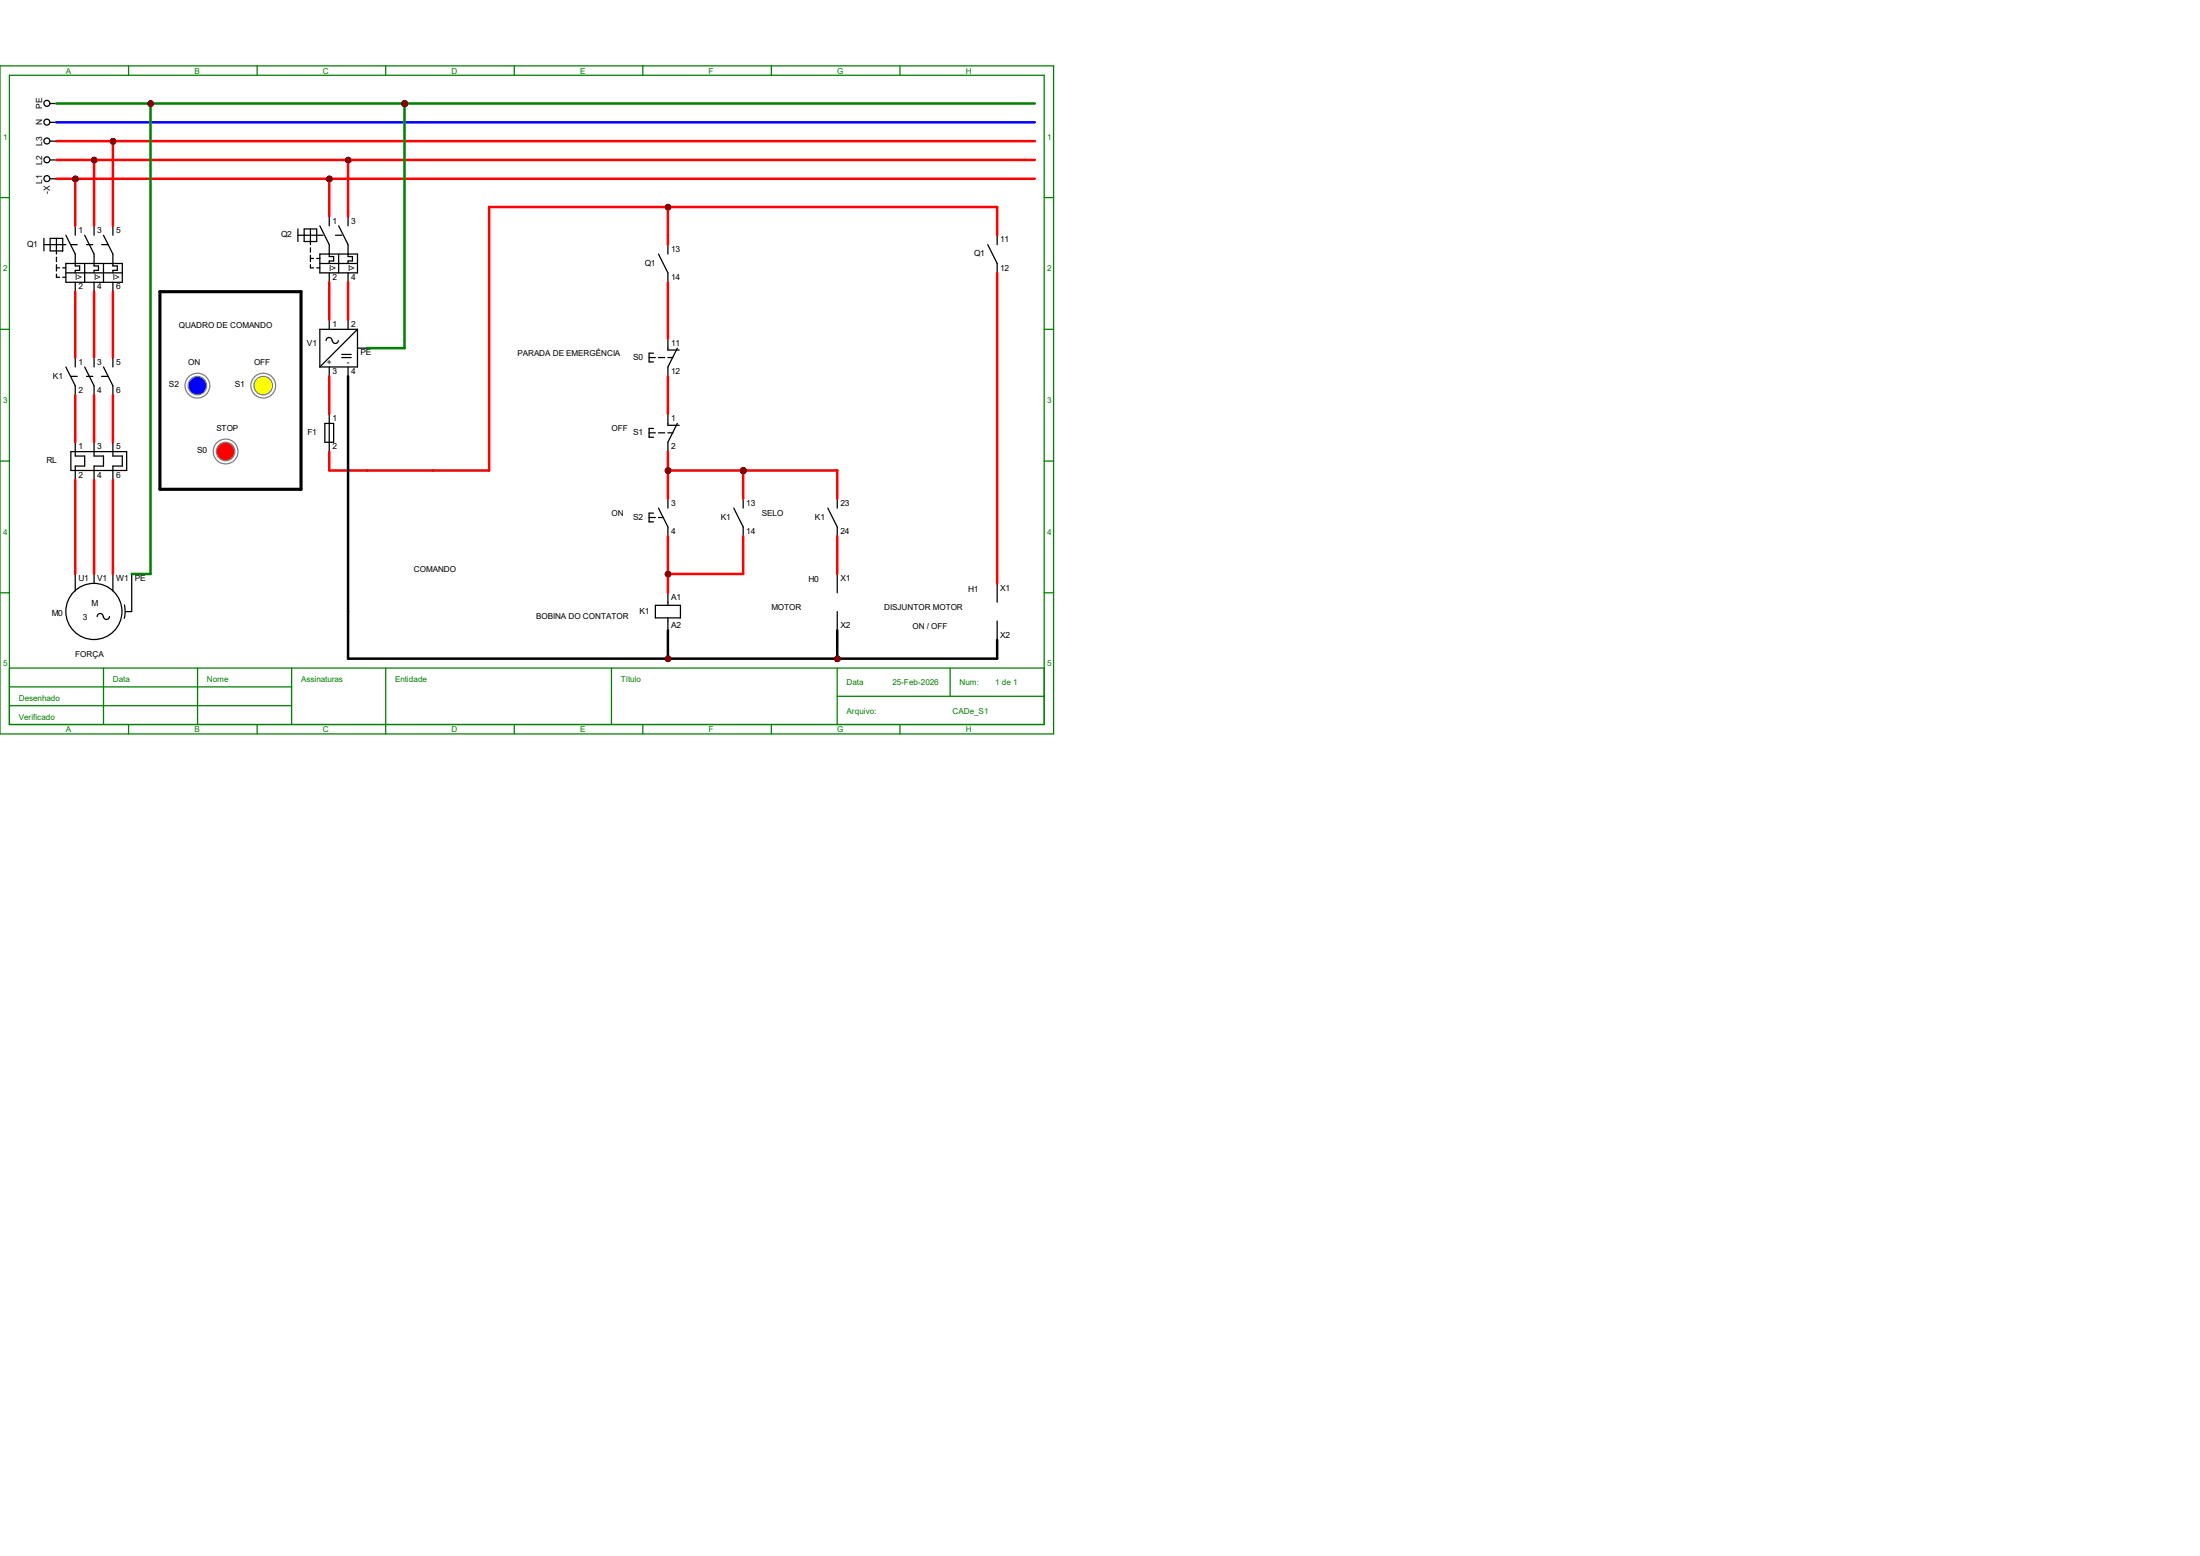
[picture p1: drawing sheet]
<svg xmlns="http://www.w3.org/2000/svg" width="297mm" height="210mm" viewBox="0 0 297 210" stroke-linecap="round" stroke-linejoin="round" font-family="sans-serif">
<g fill="none" stroke="#008000" stroke-width=".17">
<path d="M0 8.9h142.2v90.2h-142.2zM1.3 10.2h139.7v87.6h-139.7zM17.4 8.9v1.3M34.7 8.9v1.3M52.1 8.9v1.3M69.4 8.9v1.3M86.8 8.9v1.3M104.1 8.9v1.3M121.5 8.9v1.3M0 26.7h1.3M141 26.7h1.2M0 44.4h1.3"/>
<path d="M141 44.4h1.2M0 62.2h1.3M141 62.2h1.2M0 80h1.3M1.3 90.2h139.7M1.3 92.7h38.1M1.3 95.2h38.1M14 90.2v7.6M17.4 97.8v1.3M26.7 90.2v7.6M34.7 97.8v1.3M39.4 90.2v7.6"/>
<path d="M52.1 90.2v8.9M69.4 97.8v1.3M82.5 90.2v7.6M86.8 97.8v1.3M104.1 97.8v1.3M113 94h28M113 90.2v7.6M121.5 97.8v1.3M128.3 90.2v3.8M141 80h1.2"/>
</g>
<g fill="none" stroke="#000" stroke-width=".17">
<path d="M6.8 19h.8M6.8 16.5h.8M6.8 14h.8M5.9 32.2v1.7M5.9 33h3M6.8 24.1h.8M6.8 21.6h.8M6.8 32.2h1.7v1.7h-1.7zM7.6 32.2v2.1M7.6 34.7v.6M7.6 35.7v.9M7.6 37v.4h.4"/>
<path d="M7.6 36.2h.4M8.5 36.2h.4M8.5 37.4h.4M8.9 31.7l1.3 2.6v1.6h.6v.6h-.6v.3M8.9 35.6h7.6v2.5h-7.6zM8.9 36.8h7.6M9.6 33h.8M10.2 30.5v1.2M10.2 38.1v1.3M11.4 31.7l1.3 2.6v1.6h.6v.6h-.6v.3M11.4 35.6v2.5M11.7 33h.8"/>
<path d="M12.7 30.5v1.2M12.7 38.1v1.3M13.7 33h.9M14 31.7l1.2 2.6v1.6h.6v.6h-.6v.3M14 35.6v2.5M15.2 30.5v1.2M15.2 38.1v1.3M40.2 30.9v1.7M40.2 31.7h3.4M41.1 30.9h1.7v1.7h-1.7zM41.9 35.7v.5h.4M41.9 30.9v2.1"/>
<path d="M41.9 33.4v.6M41.9 34.5v.8M41.9 34.9h.4M42.8 36.2h.4M42.8 34.9h.4M43.2 35.6h5.1M43.2 34.3h5.1v2.5h-5.1zM43.2 30.5l1.2 2.5v1.6h.6v.6h-.6v.4M44.4 29.2v1.3M44.4 36.8v1.3M45.3 31.7h.8M45.7 30.5l1.3 2.5v1.6h.6v.6h-.6v.4"/>
<path d="M45.7 34.3v2.5M47 29.2v1.3M47 36.8v1.3M88.9 34.3l1.3 2.5v1.3M90.2 33v1.3M8.9 49.5l1.3 2.6v1.2M9.6 50.8h.8M10.2 48.3v1.2M10.2 59.7v1.9h1.2v1.3h-1.2v1.9M11.4 49.5l1.3 2.6v1.2M11.7 50.8h.8M12.7 48.3v1.2"/>
<path d="M12.7 59.7v1.9h1.3v1.3h-1.3v1.9M13.7 50.8h.9M14 49.5l1.2 2.6v1.2M15.2 48.3v1.2M15.2 59.7v1.9h1.3v1.3h-1.3v1.9M43.9 57.1h1.1v2.6h-1.1zM44.4 43.2v1.2M44.4 49.5v1.3M44.4 55.9v5.1M44.8 46a.4 .4 0 0 0-.4-.4 .4 .4 0 0 0-.4 .4M45.7 46a.4 .4 0 0 1-.4 .4 .4 .4 0 0 1-.4-.4M46.1 47.8h1.3"/>
<path d="M46.1 48.3h1.3M47 43.2v1.2M47 49.5v1.3M48.3 47h1.2M48.3 44.4h-5.1v5.1M48.3 44.4v5.1h-5.1M48.3 44.4l-5.1 5.1M87.6 48.3h.9M87.6 58.4h.9M88.2 47.7h-.6v1.2h.6M88.2 57.8h-.6v1.2h.6M88.9 48.3h.8"/>
<path d="M88.9 58.4h.8M90.2 48.3h.6M90.2 45.7v1.5h1.5M90.2 55.9v1.5h1.5M90.2 58.4h.6M91.4 47l-1.2 2.5v1.3M91.4 57.1l-1.2 2.6v1.3M9.6 61h7.5v2.5h-7.5zM10.2 77.5v2.3M12.7 77.5v1.2M15.2 77.5v2.3M17.8 77.5v5h-.9"/>
<path d="M87.6 69.8h.9M88.2 69.3h-.6v1.1h.6M88.9 68.6l1.3 2.5v1.3M88.9 69.8h.7M90.2 67.3v1.3M99.1 68.6l1.2 2.5v1.3M100.3 67.3v1.3M111.8 68.6l1.2 2.5v1.3M113 67.3v1.3M113 77.5v2.5M134.6 78.7v2.6M13.9 83.2a.4 .4 0 0 0-.4-.4 .4 .4 0 0 0-.4 .4"/>
<path d="M14.8 83.2a.4 .4 0 0 1-.4 .4 .4 .4 0 0 1-.4-.4M16.8 81.6l.1 .9-.1 1M88.5 81.7h3.4v1.7h-3.4zM90.2 80v1.7M90.2 83.4v1.7M113 82.5v2.6M134.6 83.8v2.6"/>
<circle cx="6.3" cy="16.5" r=".4"/>
<circle cx="6.3" cy="19" r=".4"/>
<circle cx="6.3" cy="13.9" r=".4"/>
<circle cx="6.3" cy="21.6" r=".4"/>
<circle cx="6.3" cy="24.1" r=".4"/>
<circle cx="12.7" cy="82.5" r="3.8"/>
</g>
<g fill="#f00" stroke="#800000" stroke-width=".17">
<circle cx="90.2" cy="28" r=".28"/>
<circle cx="90.2" cy="63.5" r=".28"/>
<circle cx="90.2" cy="77.5" r=".28"/>
<circle cx="90.2" cy="88.9" r=".28"/>
<circle cx="113.1" cy="88.9" r=".28"/>
<circle cx="44.5" cy="24.2" r=".28"/>
<circle cx="47" cy="21.6" r=".28"/>
<circle cx="10.2" cy="24.2" r=".28"/>
<circle cx="12.7" cy="21.6" r=".28"/>
<circle cx="15.3" cy="19.1" r=".28"/>
<circle cx="20.3" cy="14" r=".28"/>
</g>
<path d="M133.3 33l1.3 2.6v1.2M134.6 31.7v1.3" fill="none" stroke="#000" stroke-width=".17"/>
<circle cx="26.6" cy="52" r="1.67" fill="none" stroke="#808080" stroke-width=".17"/>
<circle cx="26.6" cy="52" r="1.25" fill="#00f" stroke="#808080" stroke-width=".17"/>
<circle cx="35.5" cy="52" r="1.67" fill="none" stroke="#808080" stroke-width=".17"/>
<circle cx="35.5" cy="52" r="1.25" fill="#ff0" stroke="#808080" stroke-width=".17"/>
<circle cx="30.5" cy="60.9" r="1.67" fill="none" stroke="#808080" stroke-width=".17"/>
<circle cx="30.5" cy="60.9" r="1.25" fill="#f00" stroke="#808080" stroke-width=".17"/>
<path d="M21.6 39.4h19v26.6h-19z" fill="none" stroke="#000" stroke-width=".42"/>
<g fill="#f00" stroke="#800000" stroke-width=".42">
<circle cx="100.4" cy="63.5" r=".28"/>
<circle cx="54.6" cy="14" r=".28"/>
</g>
<g fill="#f00" stroke="#800000" stroke-width=".34">
<circle cx="90.2" cy="28" r=".28"/>
<circle cx="90.2" cy="63.5" r=".28"/>
<circle cx="90.2" cy="77.5" r=".28"/>
<circle cx="90.2" cy="88.9" r=".28"/>
<circle cx="113.1" cy="88.9" r=".28"/>
<circle cx="44.5" cy="24.2" r=".28"/>
<circle cx="47" cy="21.6" r=".28"/>
<circle cx="10.2" cy="24.2" r=".28"/>
<circle cx="12.7" cy="21.6" r=".28"/>
<circle cx="15.3" cy="19.1" r=".28"/>
<circle cx="20.3" cy="14" r=".28"/>
<circle cx="100.4" cy="63.5" r=".28"/>
<circle cx="54.6" cy="14" r=".28"/>
</g>
<path d="M7.6 14h132.1M20.3 14v63.5h-2.5M54.6 14v33h-5.1" fill="none" stroke="#008000" stroke-width=".34"/>
<g fill="none" stroke="#f00" stroke-width=".34">
<path d="M7.6 19h132.1M15.2 19v11.5M7.6 24.1h132.1M7.6 21.6h132.1M10.2 24.1v6.4M10.2 39.4v8.9M12.7 21.6v8.9M12.7 39.4v8.9M15.2 39.4v8.9M44.4 24.1v5.1M44.4 38.1v5.1M47 21.6v7.6"/>
<path d="M47 38.1v5.1M90.2 27.9v5.1M90.2 38.1v7.6M134.6 31.7v-3.8h-68.6v35.6h-21.6v-2.5M134.6 36.8v41.9M10.2 53.3v6.4M12.7 53.3v6.4M15.2 53.3v6.4M44.4 50.8v5.1M90.2 50.8v5.1M10.2 64.8v12.7M12.7 64.8v12.7"/>
<path d="M15.2 64.8v12.7M90.2 63.5h22.8v3.8M90.2 61v6.3M90.2 72.4v7.6M100.3 63.5v3.8M100.3 72.4v5.1h-10.1M113 72.4v5.1"/>
</g>
<path d="M7.6 16.5h132.1" fill="none" stroke="#00f" stroke-width=".34"/>
<g fill="#800000" stroke="#800000" stroke-width=".34">
<circle cx="90.2" cy="28" r=".28"/>
<circle cx="90.2" cy="63.5" r=".28"/>
<circle cx="90.2" cy="77.5" r=".28"/>
<circle cx="90.2" cy="88.9" r=".28"/>
<circle cx="113.1" cy="88.9" r=".28"/>
<circle cx="44.5" cy="24.2" r=".28"/>
<circle cx="47" cy="21.6" r=".28"/>
<circle cx="10.2" cy="24.2" r=".28"/>
<circle cx="12.7" cy="21.6" r=".28"/>
<circle cx="15.3" cy="19.1" r=".28"/>
<circle cx="20.3" cy="14" r=".28"/>
<circle cx="100.4" cy="63.5" r=".28"/>
<circle cx="54.6" cy="14" r=".28"/>
</g>
<path d="M47 50.8v38.1h87.6v-2.5M90.2 85.1v3.8M113 85.1v3.8" fill="none" stroke="#000" stroke-width=".34"/>
<g font-size="1.1" fill="#008000">
<text x="8.9" y="9.9">A</text>
<text x="26.2" y="9.9">B</text>
<text x="43.6" y="9.9">C</text>
<text x="61" y="9.9">D</text>
<text x="78.3" y="9.9">E</text>
<text x="95.7" y="9.9">F</text>
<text x="113" y="9.9">G</text>
<text x="130.4" y="9.9">H</text>
<text x=".4" y="18.8">1</text>
<text x="141.4" y="18.8">1</text>
<text x=".4" y="36.6">2</text>
<text x="141.4" y="36.6">2</text>
<text x=".4" y="54.4">3</text>
<text x="141.4" y="54.4">3</text>
<text x=".4" y="72.2">4</text>
<text x="141.4" y="72.2">4</text>
<text x=".4" y="90">5</text>
<text x="141.4" y="90">5</text>
<text x="2.5" y="94.6">Desenhado</text>
<text x="15.2" y="92.1">Data</text>
<text x="27.9" y="92.1">Nome</text>
<text x="40.6" y="92.1">Assinaturas</text>
<text x="53.3" y="92.1">Entidade</text>
<text x="83.8" y="92.1">Título</text>
<text x="114.3" y="92.5">Data</text>
<text x="120.5" y="92.5">25-Feb-2026</text>
<text x="129.5" y="92.5">Num:</text>
<text x="134.4" y="92.5">1 de 1</text>
<text x="2.5" y="97.2">Verificado</text>
<text x="8.9" y="98.8">A</text>
<text x="26.2" y="98.8">B</text>
<text x="43.6" y="98.8">C</text>
<text x="61" y="98.8">D</text>
<text x="78.3" y="98.8">E</text>
<text x="95.7" y="98.8">F</text>
<text x="113" y="98.8">G</text>
<text x="114.3" y="96.3">Arquivo:</text>
<text x="128.6" y="96.3">CADe_S1</text>
<text x="130.4" y="98.8">H</text>
</g>
<g font-size="1.1">
<text x="5.7" y="16.8" transform="rotate(-90 5.7 16.8)">N</text>
<text x="5.7" y="14.6" transform="rotate(-90 5.7 14.6)">PE</text>
<text x="5.7" y="22.3" transform="rotate(-90 5.7 22.3)">L2</text>
<text x="5.7" y="19.7" transform="rotate(-90 5.7 19.7)">L3</text>
<text x="5.7" y="24.8" transform="rotate(-90 5.7 24.8)">L1</text>
<text x="6.7" y="26.1" transform="rotate(-90 6.7 26.1)">-X</text>
<text x="3.7" y="33.3">Q1</text>
<text x="10.6" y="31.5">1</text>
<text x="13.1" y="31.5">3</text>
<text x="15.7" y="31.5">5</text>
<text x="38" y="32">Q2</text>
<text x="44.9" y="30.2">1</text>
<text x="47.4" y="30.2">3</text>
<text x="87.1" y="35.9">Q1</text>
<text x="90.6" y="34">13</text>
<text x="131.5" y="34.6">Q1</text>
<text x="135" y="32.7">11</text>
<text x="10.2" y="37.8">I&gt;</text>
<text x="10.6" y="39.1">2</text>
<text x="12.7" y="37.8">I&gt;</text>
<text x="13.1" y="39.1">4</text>
<text x="15.2" y="37.8">I&gt;</text>
<text x="15.7" y="39.1">6</text>
<text x="44.4" y="36.5">I&gt;</text>
<text x="44.9" y="37.8">2</text>
<text x="47" y="36.5">I&gt;</text>
<text x="47.4" y="37.8">4</text>
<text x="90.6" y="37.8">14</text>
<text x="135" y="36.5">12</text>
<text x="24.1" y="44.2">QUADRO DE COMANDO</text>
<text x="41.4" y="46.7">V1</text>
<text x="44.9" y="44.2">1</text>
<text x="47.4" y="44.2">2</text>
<text x="48.7" y="48">PE</text>
<text x="90.6" y="46.7">11</text>
<text x="7.2" y="51.1">K1</text>
<text x="10.6" y="49.2">1</text>
<text x="10.6" y="53">2</text>
<text x="13.1" y="49.2">3</text>
<text x="13.1" y="53">4</text>
<text x="15.7" y="49.2">5</text>
<text x="15.7" y="53">6</text>
<text x="22.8" y="52.2">S2</text>
<text x="25.4" y="49.3">ON</text>
<text x="31.7" y="52.2">S1</text>
<text x="34.3" y="49.3">OFF</text>
<text x="44.1" y="49.3">+</text>
<text x="44.9" y="50.5">3</text>
<text x="46.8" y="49.3">-</text>
<text x="47.4" y="50.5">4</text>
<text x="69.8" y="48">PARADA DE EMERGÊNCIA</text>
<text x="85.5" y="48.6">S0</text>
<text x="90.6" y="50.5">12</text>
<text x="29.2" y="58.2">STOP</text>
<text x="41.5" y="58.7">F1</text>
<text x="44.9" y="56.9">1</text>
<text x="82.5" y="58.2">OFF</text>
<text x="85.5" y="58.7">S1</text>
<text x="90.6" y="56.9">1</text>
<text x="6.3" y="62.5">RL</text>
<text x="10.6" y="60.7">1</text>
<text x="10.6" y="64.5">2</text>
<text x="13.1" y="60.7">3</text>
<text x="13.1" y="64.5">4</text>
<text x="15.7" y="60.7">5</text>
<text x="15.7" y="64.5">6</text>
<text x="26.6" y="61.1">S0</text>
<text x="44.9" y="60.7">2</text>
<text x="90.6" y="60.7">2</text>
<text x="82.5" y="69.6">ON</text>
<text x="85.5" y="70.1">S2</text>
<text x="90.6" y="68.3">3</text>
<text x="97.3" y="70.1">K1</text>
<text x="100.8" y="68.3">13</text>
<text x="102.9" y="69.6">SELO</text>
<text x="110" y="70.1">K1</text>
<text x="113.5" y="68.3">23</text>
<text x="55.9" y="77.3">COMANDO</text>
<text x="90.6" y="72.1">4</text>
<text x="100.8" y="72.1">14</text>
<text x="113.5" y="72.1">24</text>
<text x="7" y="83.1">M0</text>
<text x="10.6" y="78.4">U1</text>
<text x="11.2" y="83.7">3</text>
<text x="12.4" y="81.8">M</text>
<text x="13.1" y="78.4">V1</text>
<text x="15.7" y="78.4">W1</text>
<text x="18.2" y="78.4">PE</text>
<text x="72.4" y="83.6">BOBINA DO CONTATOR</text>
<text x="86.3" y="82.8">K1</text>
<text x="90.6" y="81">A1</text>
<text x="104.1" y="82.3">MOTOR</text>
<text x="109.1" y="78.6">H0</text>
<text x="113.5" y="78.4">X1</text>
<text x="119.4" y="82.3">DISJUNTOR MOTOR</text>
<text x="130.7" y="79.9">H1</text>
<text x="135" y="79.7">X1</text>
<text x="10.2" y="88.7">FORÇA</text>
<text x="90.6" y="84.8">A2</text>
<text x="113.5" y="84.8">X2</text>
<text x="123.2" y="84.9">ON / OFF</text>
<text x="135" y="86.1">X2</text>
</g>
</svg>
